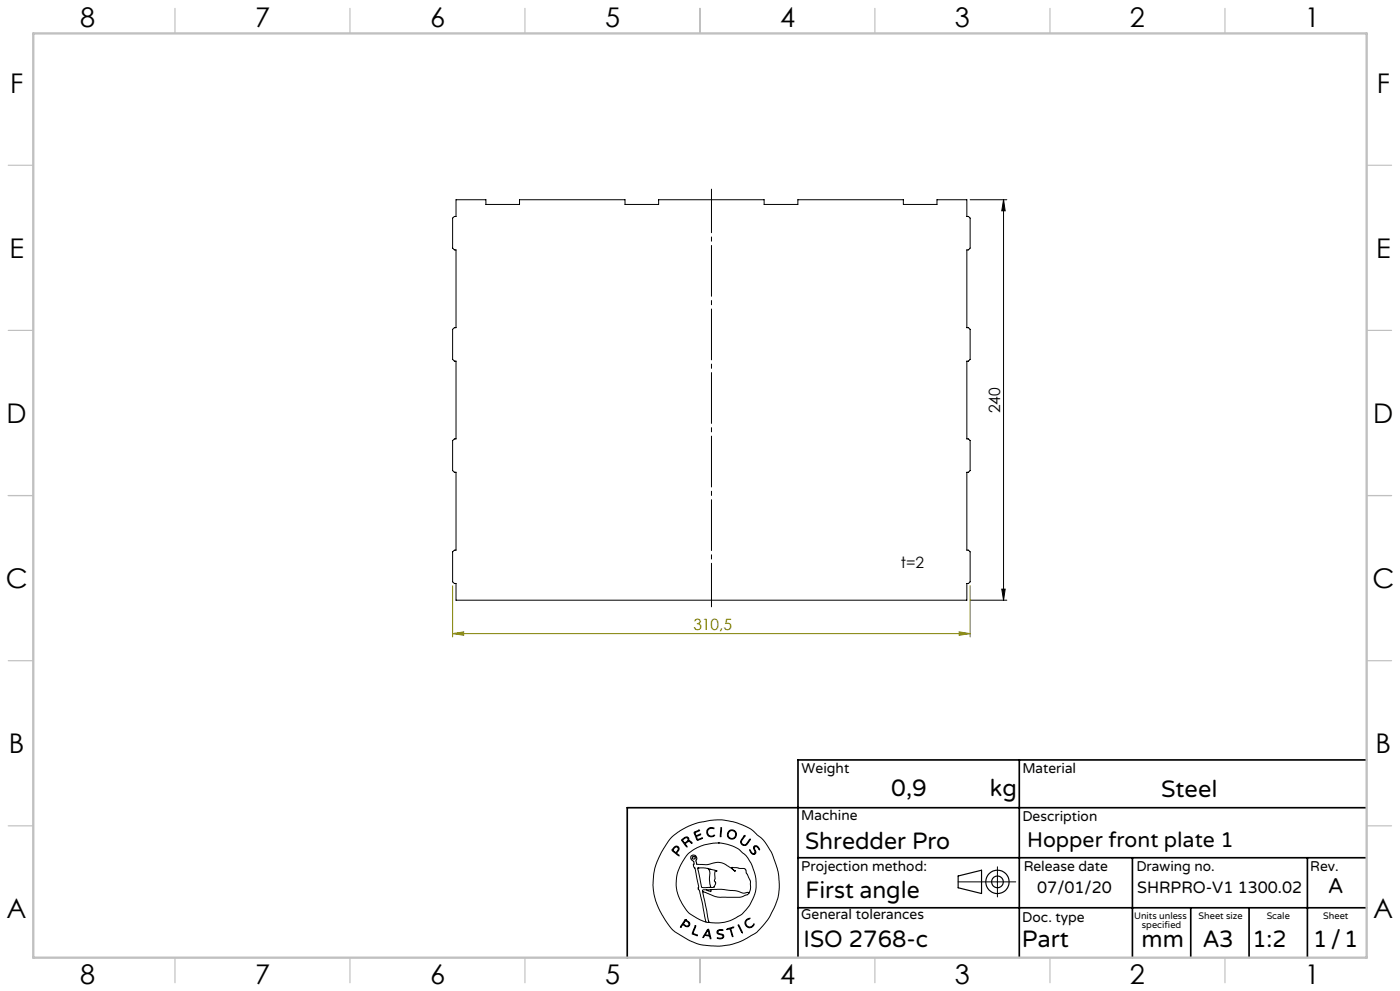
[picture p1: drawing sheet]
<svg xmlns="http://www.w3.org/2000/svg" width="420mm" height="297mm" viewBox="0 0 420 297" stroke-linecap="round" stroke-linejoin="round" font-family="sans-serif">
<g fill="none" stroke="#000" stroke-width=".3">
<path d="M291 59.9h11M301.1 59.9v120M301.1 59.9l.5 3.3h-1.1zM291 179.9h11M300.5 176.6h1.1l-.5 3.3zM201.4 251l2.6-2 4.6-2.2 4.6-1 3.4-.1 4.2 .8 3.2 1.3 1.7 1 3.3 2.9 2.6 4 1.5 4.4 .5 2.6 .2 3.9-.5 2.9-2.4 5.2-1.4 2-2.5 2.8-4 2.3-1.6 .7-2.6 .7-3.7 .4-4.2-.4-2-.5-2.4-1-3.9-2.4-1.2-1-2.3-3.3-1.7-3.2-1.2-3.7-.3-2.6 .2-3.5 .7-2.9 1.6-3.6zM202.2 253.9l.6-.3 .8 .3 .1 .6-.3 .7a.61 .61 0 0 0-.3 .6 .61 .61 0 0 0 .6 .5l-.1 .2-1.6-1.3a.49 .49 0 0 1-.4-.4 .49 .49 0 0 1 .4-.5zM202.3 254.1l.5-.3 .5 .2 .2 .4-.2 .5a.61 .61 0 0 1-.5 .6 .61 .61 0 0 1-.7-.5l-.2-.3zM204.5 251.6l1-.6 .6-.2 .5 .4 .1 .8 .4 .1 .5 .6-.2 .1-.6-.6-.8 .4a.5 .5 0 0 0-.4 .5 .5 .5 0 0 0 .4 .4l.1 .4-1.6-1.9zM204.8 251.7l.9-.6h.4l.3 .7-.4 .5a.59 .59 0 0 1-.6 .3 .59 .59 0 0 1-.5-.6zM208.2 249.4l1.6-.6a.31 .31 0 0 1-.1 .4 .31 .31 0 0 1-.4 0l-.7 .2-.1 .3a.56 .56 0 0 0 .3 .7 .56 .56 0 0 0 .7-.2l.7-.2-1.2 .6 .3 1 1.3-.5 .2 .1-1.7 .6zM212.3 248.5l.8-.5 1 .2 .1 .2-1-.2-.5 .2-.4 .6v.7l.5 .8 1.6-.1-.8 .4-1.2-.3-.4-.9z"/>
<path d="M215.5 252.6l2.7 .4 2.1 .8 1.5 .8 2.1 1.9 1.5 2.3 1 3 .4 1.9v2.6l-.4 1.8-1.4 3-2.5 2.9-3.4 1.9-1.9 .5-1.4 .2-3.1-.2M215.5 252.6l-2.1 .2-2.9 .7-1.9 .8-1.8 1.2-1.3 1.5-1.2 2.1-1 2.4-.3 1.3-.2 2.7 .3 1.6 .9 2.6 1.1 1.9 1.8 2.3 2.8 1.6 2.1 .9M215.5 252.6h.1M216.3 248.1v2.5l-.2 .2zM223.3 250.4h.1l.1 .2-1.1 1.6 .1 .6 .4 .3h.9l1-1.5h.3l-.9 1.4-.6 .4-1-.3-.4-.7zM224.9 254.7l.7 1 .6 .2 .3-.3-.4-1.4 .2-.7 .9 .1 .7 1-.1 .1-.8-1h-.6l-.1 .5 .5 1.3-.6 .6-.9-.5zM299.2 259.8v9M205.6 275.6l-.7 1a1.25 1.25 0 0 0-.7 1.3l.3-.3a.57 .57 0 0 1 .5-.4 .57 .57 0 0 1 .6 .4l.8 .1 .5-.6-.1-.6-1.2-.9M205.6 275.6h.1M205.6 275.9l-.3 .5M205.7 275.9l.9 .7 .1 .4-.4 .5-.8-.3a.39 .39 0 0 1-.5-.2 .39 .39 0 0 1 .2-.5l.1-.1M205.7 275.9h.1"/>
<path d="M208.6 277.4h.1v.3l-.4 1a.74 .74 0 0 0-.3 .9 .74 .74 0 0 0 .8 .5l.4 .3-1.6-.6zM209.3 260.2h2.9l2.4 .6 .4 .3a.27 .27 0 0 0-.4-.1 .27 .27 0 0 0-.1 .3v2l-.2 .7 .4 .8-.4 .9-.4 .3h-2.3a.99 .99 0 0 1-1.3-1.1zM209.4 260.1h.1M210.8 267.2l1.9 9.2M210.8 267.2l3.3 1.3 1.8 .4h6l2.3-.7 .4-.4M211.8 276.4h.9M211.9 266.7a.76 .76 0 0 0-1.2 .3l.1 .2M212.1 260.2l.6 .4 .2 .7-.1 2.5 .4 1.9-.3 .2M212.3 278.6l.2-.1 .2 .2 .6 2.6-.3-.2a.63 .63 0 0 0-.2-.6 .63 .63 0 0 0-.7-.1 .83 .83 0 0 0-1.1 .6l-.1-.1 .2-.5zM212.3 278.9l.5 1.3h-.6a.38 .38 0 0 1-.5-.2 .38 .38 0 0 1 .2-.5zM212.4 278.9h.1M212.7 276.4h.1"/>
<path d="M213 260.6h.1M213.3 266.6l3.2-.1 4.2 .4 2.3 .8 1.4-.3 .3 .1-.1 .3M213.3 266.6v.6l-1.4-.5M213.3 266.6l-1.4 .1M215.3 278.9l.5-.3 1.1 .1v.2l-1.1-.1-.5 .5 .2 .4 1.5 .5 .1 .5-.2 .5-.6 .2-1.1-.2h1.1l.6-.4-.2-.5-1.5-.5-.1-.5zM218 278.4l2.1-.5-.8 .4 .5 2.4-.8-2.3-.8 .2zM221.5 277.2l1.2 2.2v.2zM221.5 277.1h.1M223.9 275.7l.8-.5 .3 .1-.8 .4-.4 .5v.9l.6 .6 .8 .1 .9-.9a.34 .34 0 0 1 .2 .4 .34 .34 0 0 1-.4 .3l-.9 .5-1-.4-.5-1zM224.6 267.8l.5-1.4v-2.3l-1.7-3.8-3.9-.3 1.1 1.1-3.3-2.2-1.6-.5-3.6 .7-3-.1-.3-.9 .3-.7-.2-.7-.5-.4-.9 .1-.2 .3-.1 .5 .2 .4 .8 .7-.1 1.5 .4 .4 1.1 5.4-.2 .8 .5 .8 1.9 9.2M287.4 264.3h17.3"/>
<circle cx="208.1" cy="257.1" r=".44"/>
<circle cx="219.5" cy="250.1" r="1.17"/>
<circle cx="219.5" cy="250.1" r="1.38"/>
</g>
<g fill="none" stroke="#000" stroke-width=".35">
<path d="M287.4 262.5l7.1-1.7v7l-7.1-1.7z"/>
<circle cx="299.2" cy="264.3" r="3.5"/>
<circle cx="299.2" cy="264.3" r="1.75"/>
</g>
<path d="M135.8 175.5v15.4M291 175.5v15.4M135.8 189.9l3.3-.5v1zM135.8 189.9h155.2M287.8 189.4l3.2 .5-3.2 .5z" fill="none" stroke="#808000" stroke-width=".3"/>
<path d="M213.4 56.7v125.2" fill="none" stroke="#000" stroke-width=".3" stroke-dasharray="15.2 1.3 1.3 1.3" stroke-dashoffset="2.2"/>
<path d="M305.8 227.7v59.2M410 227.7h-170.6v59.2M239.4 257.1h170.3M339.7 257.1v29.9M392.2 257.1v29.8M409.7 242.1h-221.5v45M239.4 272.1h170.6M357.2 272.1v14.8M374.7 272.1v14.8" fill="none" stroke="#000" stroke-width=".5"/>
<g fill="none" stroke="#c0c0c0" stroke-width=".35">
<path d="M52.5 2.5v7.5M105 2.5v7.5M157.5 2.5v7.5M210 2.5v7.5M262.5 2.5v7.5M315 2.5v7.5M367.5 2.5v7.5M2.5 49.5h7.5M410 49.5h7.5M2.5 99h7.5M410 99h7.5M2.5 148.5h7.5"/>
<path d="M410 148.5h7.5M2.5 198h7.5M410 198h7.5M2.5 247.5h7.5M410 247.5h7.5M52.5 287v7.5M105 287v7.5M157.5 287v7.5M210 287v7.5M262.5 287v7.5M315 287v7.5M367.5 287v7.5"/>
</g>
<path d="M10 10h400v277h-400z" fill="none" stroke="#c0c0c0" stroke-width=".7"/>
<path d="M300.5 176.6h1.1l-.5 3.3zM301.1 59.9l.5 3.3h-1.1z" fill="#000"/>
<path d="M287.8 189.4l3.2 .5-3.2 .5zM135.8 189.9l3.3-.5v1z" fill="#808000"/>
<path d="M136.8 59.9h9v1.4h10.1v-1.4h31.6v1.4h10.1v-1.4h31.6v1.4h10.2v-1.4h31.6v1.4h10.1v-1.4h9v5h.4l.5 .5v9l-.5 .5h-.4v23.3h.4l.5 .5v9l-.5 .5h-.4v23.3h.4l.5 .5v9l-.5 .5h-.4v23.4h.4l.5 .5v9l-.5 .5h-.4v5h-153.3v-5h-.5l-.5-.5v-9l.5-.5h.5v-23.4h-.5l-.5-.5v-9l.5-.5h.5v-23.3h-.5l-.5-.5v-9l.5-.5h.5v-23.3h-.5l-.5-.5v-9l.5-.5h.5z" fill="none" stroke="#000" stroke-width=".3"/>
<g font-size="8.1">
<text x="24" y="8">8</text>
<text x="76.5" y="8">7</text>
<text x="129" y="8">6</text>
<text x="181.5" y="8">5</text>
<text x="234" y="8">4</text>
<text x="286.5" y="8">3</text>
<text x="339" y="8">2</text>
<text x="391.5" y="8">1</text>
<text x="3" y="27.7">F</text>
<text x="413" y="27.7">F</text>
<text x="2.8" y="77.2">E</text>
<text x="412.8" y="77.2">E</text>
<text x="2" y="126.7">D</text>
<text x="412" y="126.7">D</text>
<text x="1.7" y="176.2">C</text>
<text x="411.7" y="176.2">C</text>
<text x="2.7" y="225.7">B</text>
<text x="412.7" y="225.7">B</text>
<text x="2" y="275.2">A</text>
<text x="412" y="275.2">A</text>
<text x="24" y="295">8</text>
<text x="76.5" y="295">7</text>
<text x="129" y="295">6</text>
<text x="181.5" y="295">5</text>
<text x="234" y="295">4</text>
<text x="286.5" y="295">3</text>
<text x="339" y="295">2</text>
<text x="391.5" y="295">1</text>
</g>
<g font-size="7.1">
<text x="267.4" y="238.5">0,9</text>
<text x="297" y="238.5">kg</text>
<text x="348.3" y="239">Steel</text>
<text x="241.5" y="254.4">Shredder Pro</text>
<text x="241.6" y="269.2">First angle</text>
<text x="241.1" y="283.7">ISO 2768-c</text>
<text x="306.6" y="283.9">Part</text>
<text x="342.5" y="283.9">mm</text>
<text x="360.9" y="283.8">A3</text>
<text x="375.7" y="283.9">1:2</text>
<text x="393.9" y="283.9">1/1</text>
</g>
<g font-size="6.3">
<text x="308.1" y="253.8">Hopper front plate 1</text>
<text x="398.5" y="267.7">A</text>
</g>
<g font-size="4.9">
<text x="311.2" y="267.6">07/01/20</text>
<text x="341.2" y="267.6">SHRPRO-V1 1300.02</text>
</g>
<g font-size="4.7">
<text x="300.1" y="123.9" transform="rotate(-90 300.1 123.9)">240</text>
<text x="270.3" y="170.2">t=2</text>
</g>
<text font-size="4.7" fill="#808000" x="208" y="188.8">310,5</text>
<g font-size="4.2">
<text x="240.5" y="231.7">Weight</text>
<text x="306.7" y="231.7">Material</text>
<text x="240.4" y="245.9">Machine</text>
<text x="306.7" y="246.1">Description</text>
<text x="240.4" y="261.1">Projection method:</text>
<text x="307.1" y="261">Release date</text>
<text x="340.9" y="261">Drawing no.</text>
<text x="393.1" y="261">Rev.</text>
<text x="240.4" y="275.6">General tolerances</text>
<text x="306.7" y="276.2">Doc. type</text>
</g>
<g font-size="2.8">
<text x="340.2" y="275.3">Units unless</text>
<text x="359.6" y="275.3">Sheet size</text>
<text x="380" y="275.3">Scale</text>
<text x="396.9" y="275.3">Sheet</text>
<text x="342.6" y="278.2">specified</text>
</g>
</svg>
